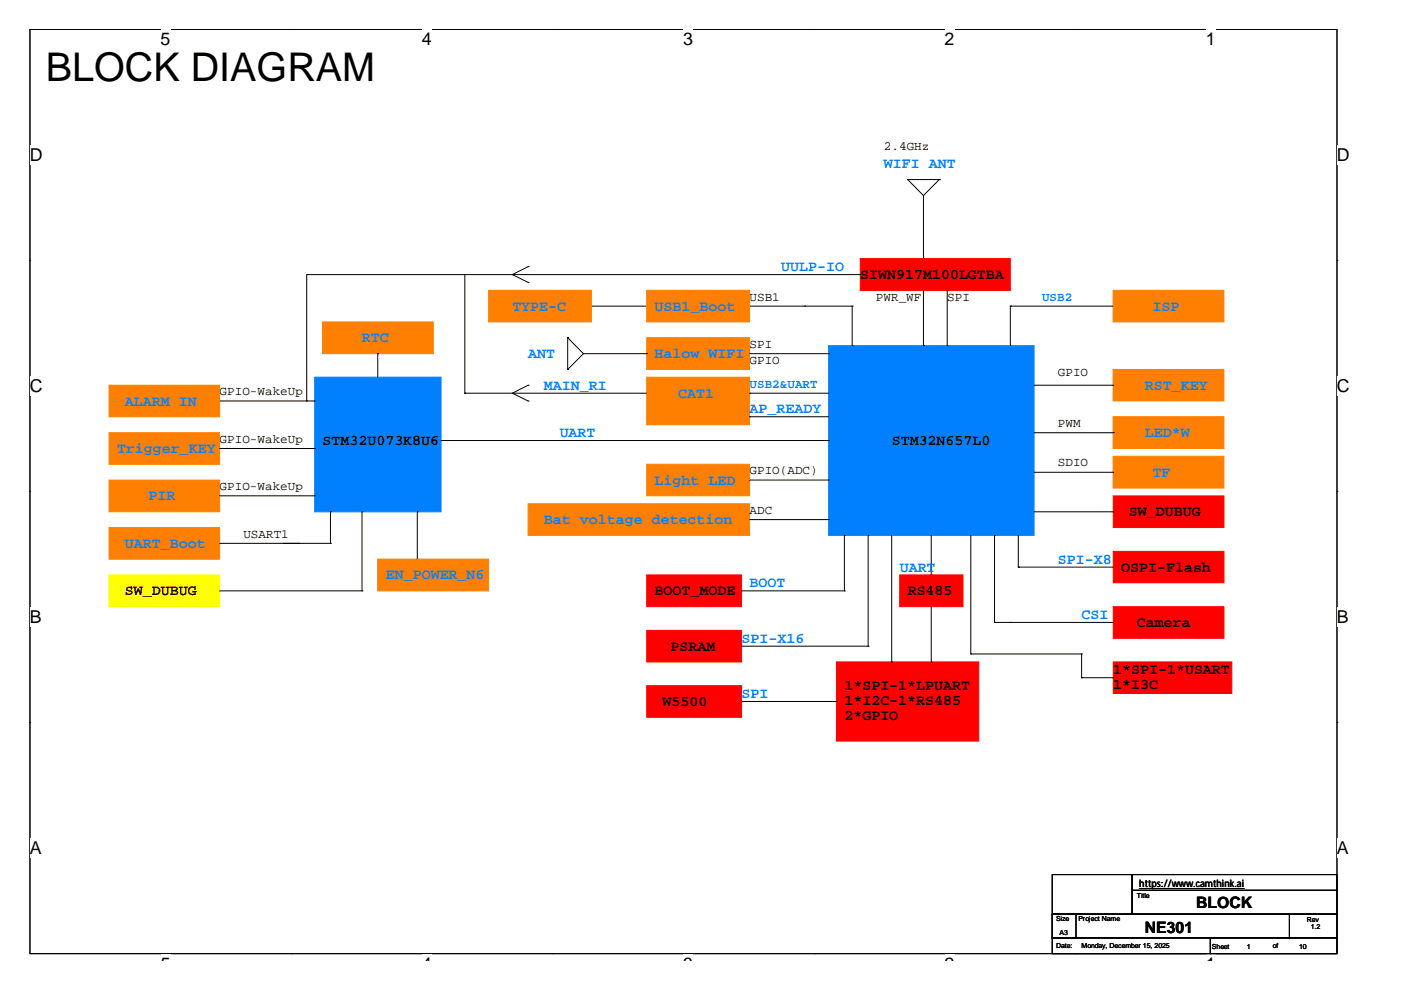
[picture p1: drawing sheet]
<svg xmlns="http://www.w3.org/2000/svg" width="297mm" height="210mm" viewBox="0 0 297 210" stroke-linecap="round" stroke-linejoin="round" font-family="sans-serif">
<path d="M6.3 6.2h277.2v196h-277.2z" fill="none" stroke="#000" stroke-width=".21"/>
<g fill="#fff">
<path d="M34 6.2h2.2v4.3h-2.2z"/>
<path d="M34 202.2h2.2v1.4h-2.2z"/>
</g>
<path d="M61.8 6.2h.1M61.8 202.2h.1" fill="none" stroke="#000" stroke-width=".21"/>
<g fill="#fff">
<path d="M89.5 6.2h2.1v4.3h-2.1z"/>
<path d="M89.5 202.2h2.1v1.4h-2.1z"/>
</g>
<path d="M117.2 6.2h.1M117.2 202.2h.1" fill="none" stroke="#000" stroke-width=".21"/>
<g fill="#fff">
<path d="M144.9 6.2h2.1v4.3h-2.1z"/>
<path d="M144.9 202.2h2.1v1.4h-2.1z"/>
</g>
<path d="M172.6 6.2h.1M172.6 202.2h.1" fill="none" stroke="#000" stroke-width=".21"/>
<g fill="#fff">
<path d="M200.3 6.2h2.1v4.3h-2.1z"/>
<path d="M200.3 202.2h2.1v1.4h-2.1z"/>
</g>
<path d="M228 6.2h.1M228 202.2h.1" fill="none" stroke="#000" stroke-width=".21"/>
<g fill="#fff">
<path d="M255.7 6.2h2.1v4.3h-2.1z"/>
<path d="M255.7 202.2h2.1v1.4h-2.1z"/>
<path d="M6.3 30.7h2.8v4.2h-2.8z"/>
<path d="M283.5 30.7h2.7v4.2h-2.7z"/>
<path d="M6.3 79.7h2.8v4.2h-2.8z"/>
<path d="M283.5 79.7h2.7v4.2h-2.7z"/>
</g>
<path d="M6.3 55.2h.1M283.5 55.2h.1" fill="none" stroke="#000" stroke-width=".21"/>
<g fill="#fff">
<path d="M6.3 128.7h2.6v4.2h-2.6z"/>
<path d="M283.5 128.7h2.5v4.2h-2.5z"/>
</g>
<path d="M6.3 104.2h.1M283.5 104.2h.1" fill="none" stroke="#000" stroke-width=".21"/>
<g fill="#fff">
<path d="M6.3 177.6h2.6v4.3h-2.6z"/>
<path d="M283.5 177.6h2.5v4.3h-2.5z"/>
</g>
<g fill="none" stroke="#000" stroke-width=".21">
<path d="M192.4 38.1h.1M192.4 38.1l3.4 3.4M192.4 38.1h6.7M199.1 38.1h.1M199.1 38.1l-3.3 3.4M98.6 58.2v25.2M112 56.5h.1M112 59.9h.1M112 56.5l-3.4 1.7 3.4 1.7M182.4 58.2h.1M182.4 58.2h-117.4v26.8M195.8 54.8h.1"/>
<path d="M195.8 41.5v13.3M80.1 75h.1M80.1 75v5M120.4 78.3h.1M120.4 71.6h.1M120.4 71.6v6.7M120.4 71.6l3.3 3.4M123.7 75l-3.3 3.3M123.7 75h13.4M125.4 64.9h11.7M137.1 64.9h.1M137.1 75h.1"/>
<path d="M158.9 64.9h21.8M158.9 75h16.8M170.6 64.9h.1M175.7 75h.1M180.7 64.9h.1M180.7 73.3h.1M180.7 64.9v8.4M195.8 73.3h.1M195.8 61.6v11.7M200.8 73.3h.1M200.8 61.6v11.7M214.2 64.9h.1"/>
<path d="M214.2 64.9h21.8M214.2 64.9v8.4M46.6 85h20.1M46.6 95.1h20.1M65 85h.1M66.7 85h.1M66.7 95.1h.1M93.5 93.4h82.2M98.6 83.4h.1M98.6 83.4h38.5M112 81.7h.1M112 85h.1"/>
<path d="M112 81.7l-3.4 1.7 3.4 1.6M158.9 83.4h.1M158.9 88.4h.1M158.9 83.4h16.8M158.9 88.4h16.8M175.7 93.4h.1M219.2 81.7h16.8M219.2 91.8h16.8M236 81.7h.1M236 91.8h.1M46.6 105.1h20.1M46.6 115.2h23.5"/>
<path d="M63.3 115.2h.1M66.7 105.1h.1M70.1 115.2h.1M70.1 108.5h.1M70.1 108.5v6.7M76.8 108.5h.1M76.8 108.5v16.8M88.5 108.5h.1M88.5 108.5v10M158.9 101.8h16.8M158.9 110.2h16.8M175.7 101.8h.1"/>
<path d="M175.7 110.2h.1M179 113.5h.1M179 113.5v11.8M184.1 113.5h.1M184.1 113.5v23.5M189.1 113.5v26.8M197.4 113.5v8.4M205.8 113.5v25.2M210.9 113.5h.1M210.9 113.5v18.5M215.9 113.5v6.7M219.2 100.1h16.8"/>
<path d="M219.2 108.5h16.8M236 100.1h.1M236 108.5h.1M46.6 125.3h30.2M76.8 125.3h.1M157.2 137h26.9M157.2 125.3h21.8M179 125.3h.1M184.1 137h.1M197.4 121.9h.1M197.4 128.6v11.7M205.8 138.7h.1"/>
<path d="M205.8 138.7h23.5M210.9 132h.1M210.9 132h25.1M214.2 132h.1M215.9 120.2h.1M215.9 120.2h20.1M229.3 138.7h.1M229.3 138.7v5M6.3 153.2h.1M157.2 148.7h20.1M177.3 148.7h.1M189.1 140.3h.1"/>
<path d="M197.4 140.3h.1M229.3 143.7h.1M229.3 143.7h6.7M236 143.7h.1M283.5 153.2h.1M223.1 193.8h5v5.1h-5zM223.1 193.8h50.3v5.1h-50.3zM223.1 198.9h33.5v3.3h-33.5zM223.1 185.4h16.9v8.4h-16.9zM240 185.4h43.5v3.4h-43.5zM240 188.8h43.5v5h-43.5zM241.6 188.4h22.2"/>
<path d="M256.6 198.9h26.9v3.3h-26.9zM273.4 193.8h10.1v5.1h-10.1z"/>
</g>
<g fill="#ff8000" stroke="#ff8000" stroke-width=".21">
<path d="M103.6 61.6h21.8v6.7h-21.8z" fill-rule="evenodd"/>
<path d="M112 106.8h46.9v6.7h-46.9z" fill-rule="evenodd"/>
<path d="M236 78.3h23.5v6.7h-23.5z" fill-rule="evenodd"/>
<path d="M137.1 98.4h21.8v6.7h-21.8z" fill-rule="evenodd"/>
<path d="M137.1 71.6h21.8v6.7h-21.8z" fill-rule="evenodd"/>
<path d="M137.1 61.6h21.8v6.7h-21.8z" fill-rule="evenodd"/>
<path d="M137.1 80h21.8v10.1h-21.8z" fill-rule="evenodd"/>
<path d="M236 88.4h23.5v6.7h-23.5z" fill-rule="evenodd"/>
<path d="M236 96.7h23.5v6.8h-23.5z" fill-rule="evenodd"/>
<path d="M236 61.6h23.5v6.7h-23.5z" fill-rule="evenodd"/>
<path d="M23.1 81.7h23.5v6.7h-23.5z" fill-rule="evenodd"/>
<path d="M23.1 91.8h23.5v6.6h-23.5z" fill-rule="evenodd"/>
<path d="M23.1 101.8h23.5v6.7h-23.5z" fill-rule="evenodd"/>
<path d="M23.1 111.9h23.5v6.6h-23.5z" fill-rule="evenodd"/>
<path d="M68.4 68.3h23.5v6.7h-23.5z" fill-rule="evenodd"/>
<path d="M80.1 118.5h23.5v6.8h-23.5z" fill-rule="evenodd"/>
</g>
<g fill="#0080ff" stroke="#0080ff" stroke-width=".21">
<path d="M175.7 73.3h43.5v40.2h-43.5z" fill-rule="evenodd"/>
<path d="M66.7 80h26.8v28.5h-26.8z" fill-rule="evenodd"/>
</g>
<g fill="#f00" stroke="#f00" stroke-width=".21">
<path d="M137.1 133.7h20.1v6.6h-20.1z" fill-rule="evenodd"/>
<path d="M236 116.9h23.5v6.7h-23.5z" fill-rule="evenodd"/>
<path d="M236 128.6h23.5v6.7h-23.5z" fill-rule="evenodd"/>
<path d="M182.4 54.8h31.8v6.8h-31.8z" fill-rule="evenodd"/>
<path d="M236 105.1h23.5v6.8h-23.5z" fill-rule="evenodd"/>
<path d="M177.3 140.3h30.2v16.8h-30.2z" fill-rule="evenodd"/>
<path d="M190.8 121.9h13.4v6.7h-13.4z" fill-rule="evenodd"/>
<path d="M137.1 145.4h20.1v6.7h-20.1z" fill-rule="evenodd"/>
<path d="M137.1 121.9h20.1v6.7h-20.1z" fill-rule="evenodd"/>
<path d="M236 140.3h25.2v6.7h-25.2z" fill-rule="evenodd"/>
</g>
<path d="M23.1 121.9h23.5v6.7h-23.5z" fill-rule="evenodd" fill="#ff0" stroke="#ff0" stroke-width=".21"/>
<text font-size="8.4" x="9.7" y="17.1">BLOCK DIAGRAM</text>
<g font-size="3.8">
<text x="34" y="9.6">5</text>
<text x="89.5" y="9.6">4</text>
<text x="144.9" y="9.6">3</text>
<text x="200.3" y="9.6">2</text>
<text x="255.7" y="9.6">1</text>
<text x="6.3" y="34.1">D</text>
<text x="283.5" y="34.1">D</text>
<text x="6.3" y="83.1">C</text>
<text x="283.5" y="83.1">C</text>
<text x="6.3" y="132.1">B</text>
<text x="283.5" y="132.1">B</text>
<text x="6.3" y="181">A</text>
<text x="283.5" y="181">A</text>
<text x="34" y="205.6">5</text>
<text x="89.5" y="205.6">4</text>
<text x="144.9" y="205.6">3</text>
<text x="200.3" y="205.6">2</text>
<text x="255.7" y="205.6">1</text>
</g>
<g font-size="3.3">
<text x="242.7" y="197.8">NE301</text>
<text x="253.6" y="192.4">BLOCK</text>
</g>
<g font-size="3.2" fill="#0080ff">
<text x="187.4" y="35.7">WIFI ANT</text>
<text x="165.6" y="57.5">UULP-IO</text>
<text x="108.6" y="65.8">TYPE-C</text>
<text x="138.8" y="65.8">USB1_Boot</text>
<text x="244.4" y="65.8">ISP</text>
<text x="76.8" y="72.6">RTC</text>
<text x="112" y="75.9">ANT</text>
<text x="138.8" y="75.9">Halow WIFI</text>
<text x="115.3" y="82.6">MAIN_RI</text>
<text x="242.7" y="82.6">RST_KEY</text>
<text x="26.5" y="86">ALARM IN</text>
<text x="143.8" y="84.3">CAT1</text>
<text x="158.9" y="87.6">AP_READY</text>
<text x="118.7" y="92.7">UART</text>
<text x="242.7" y="92.7">LED*W</text>
<text x="24.8" y="96">Trigger_KEY</text>
<text x="244.4" y="101.1">TF</text>
<text x="31.5" y="106.1">PIR</text>
<text x="138.8" y="102.8">Light LED</text>
<text x="115.3" y="111.1">Bat voltage detection</text>
<text x="26.5" y="116.1">UART_Boot</text>
<text x="224.3" y="119.5">SPI-X8</text>
<text x="81.8" y="122.9">EN_POWER_N6</text>
<text x="158.9" y="124.5">BOOT</text>
<text x="190.8" y="121.2">UART</text>
<text x="229.3" y="131.2">CSI</text>
<text x="157.2" y="136.3">SPI-X16</text>
<text x="157.2" y="148">SPI</text>
</g>
<g font-size="3.2">
<text x="182.4" y="59.2">SIWN917M100LGTBA</text>
<text x="68.4" y="94.4">STM32U073K8U6</text>
<text x="189.1" y="94.4">STM32N657L0</text>
<text x="239.4" y="109.4">SW_DUBUG</text>
<text x="237.7" y="121.2">OSPI-Flash</text>
<text x="26.5" y="126.2">SW_DUBUG</text>
<text x="138.8" y="126.2">BOOT_MODE</text>
<text x="192.4" y="126.2">RS485</text>
<text x="142.2" y="137.9">PSRAM</text>
<text x="241" y="132.9">Camera</text>
<text x="236" y="143">1*SPI-1*USART</text>
<text x="140.5" y="149.7">W5500</text>
<text x="179" y="146.3">1*SPI-1*LPUART</text>
<text x="179" y="149.5">1*I2C-1*RS485</text>
<text x="236" y="146.1">1*I3C</text>
<text x="179" y="152.7">2*GPIO</text>
</g>
<g font-size="2.7">
<text x="187.4" y="31.8">2.4GHz</text>
<text x="158.9" y="63.7">USB1</text>
<text x="185.7" y="63.7">PWR_WF</text>
<text x="200.8" y="63.7">SPI</text>
<text x="158.9" y="77.1">GPIO</text>
<text x="158.9" y="73.8">SPI</text>
<text x="46.6" y="83.8">GPIO-WakeUp</text>
<text x="224.3" y="79.8">GPIO</text>
<text x="46.6" y="93.9">GPIO-WakeUp</text>
<text x="224.3" y="90.5">PWM</text>
<text x="158.9" y="100.6">GPIO(ADC)</text>
<text x="224.3" y="98.9">SDIO</text>
<text x="46.6" y="103.9">GPIO-WakeUp</text>
<text x="158.9" y="109">ADC</text>
<text x="51.6" y="114">USART1</text>
</g>
<g font-size="2.7" fill="#0080ff">
<text x="220.9" y="63.8">USB2</text>
<text x="158.9" y="82.2">USB2&amp;UART</text>
</g>
<g font-size="2.2">
<text x="241.6" y="188">https://www...camthink.ai</text>
<text x="241.6" y="188">https://wwwcamthink.ai</text>
</g>
<g font-size="1.5">
<text x="241" y="190.3">Title</text>
<text x="223.9" y="195.3">Size</text>
<text x="228.6" y="195.3">Project Name</text>
<text x="277.1" y="195.5">Rev</text>
<text x="277.9" y="197">1.2</text>
<text x="223.9" y="201.1">Date:</text>
<text x="224.6" y="198.2">A3</text>
<text x="229.3" y="201.1">Monday, December 15, 2025</text>
<text x="257" y="201.2">Sheet</text>
<text x="264.3" y="201.2">1</text>
<text x="269.9" y="201.1">of</text>
<text x="275.4" y="201.2">10</text>
</g>
</svg>
